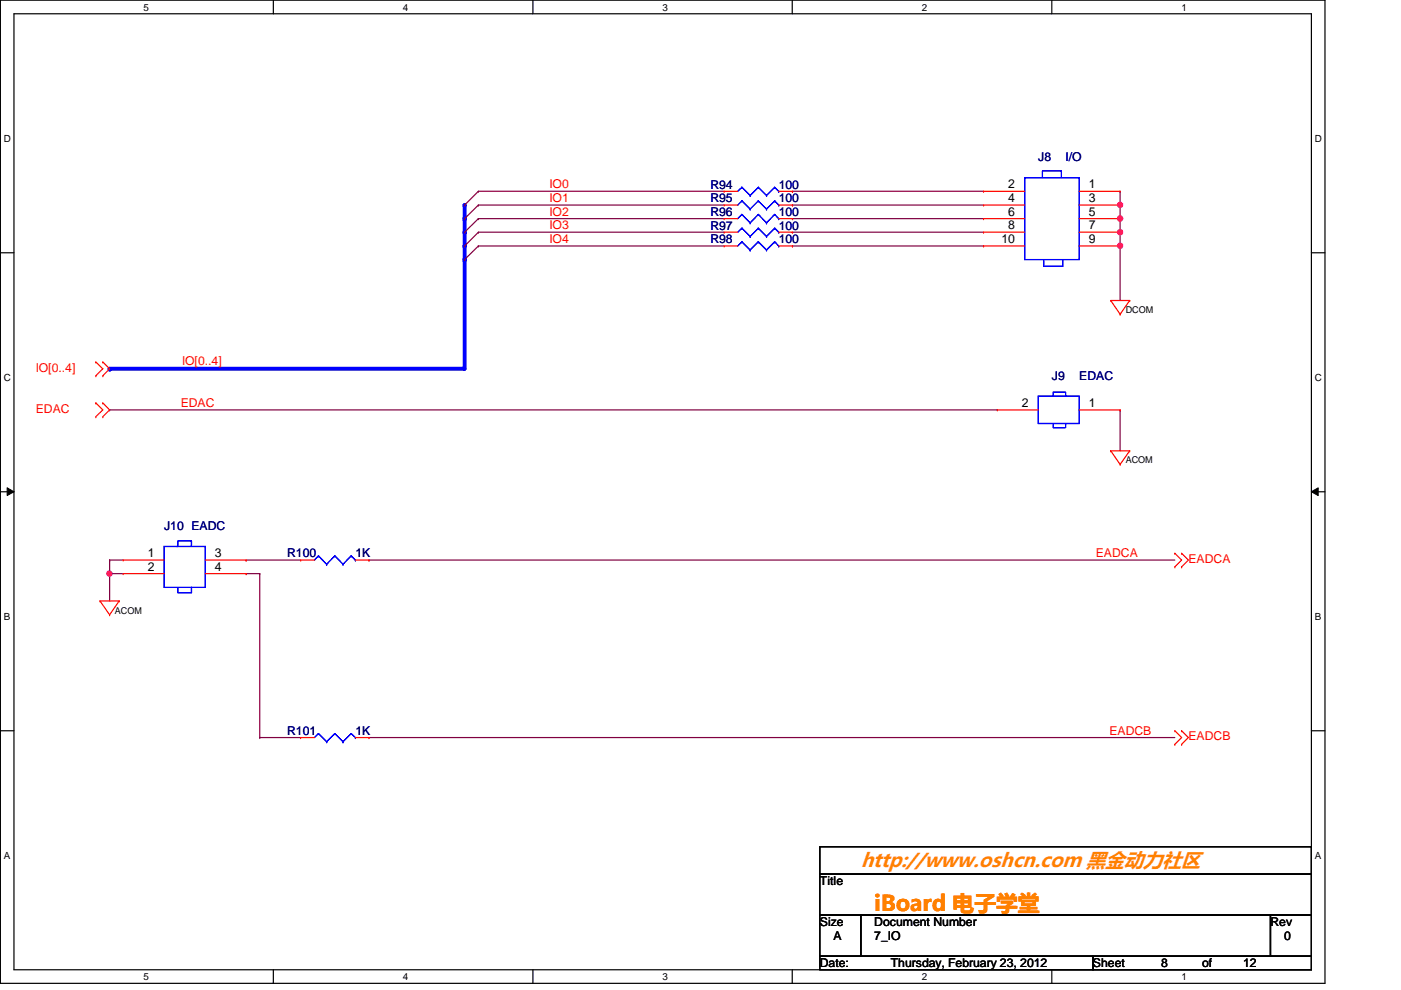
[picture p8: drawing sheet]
<svg xmlns="http://www.w3.org/2000/svg" width="297mm" height="210mm" viewBox="0 0 297 210" stroke-linecap="round" stroke-linejoin="round" font-family="sans-serif">
<path d="M.1 0h280.8v208.5h-280.8zM3 2.9h275v202.7h-275z" fill="none" stroke="#000" stroke-width=".25"/>
<g fill="#fff">
<path d="M30.4 .3h1.2v2.4h-1.2z"/>
<path d="M30.4 205.9h1.2v2.3h-1.2z"/>
</g>
<path d="M58 0v2.9M58 205.6v2.9" fill="none" stroke="#000" stroke-width=".25"/>
<g fill="#fff">
<path d="M85.4 .3h1.2v2.4h-1.2z"/>
<path d="M85.4 205.9h1.2v2.3h-1.2z"/>
</g>
<path d="M113 0v2.9M113 205.6v2.9" fill="none" stroke="#000" stroke-width=".25"/>
<g fill="#fff">
<path d="M140.5 .3h1.1v2.4h-1.1z"/>
<path d="M140.5 205.9h1.1v2.3h-1.1z"/>
</g>
<path d="M168 0v2.9M168 205.6v2.9" fill="none" stroke="#000" stroke-width=".25"/>
<g fill="#fff">
<path d="M195.4 .3h1.2v2.4h-1.2z"/>
<path d="M195.4 205.9h1.2v2.3h-1.2z"/>
</g>
<path d="M223 0v2.9M223 205.6v2.9" fill="none" stroke="#000" stroke-width=".25"/>
<g fill="#fff">
<path d="M250.5 .3h1.1v2.4h-1.1z"/>
<path d="M250.5 205.9h1.1v2.3h-1.1z"/>
<path d="M.8 28.2h1.5v2.4h-1.5z"/>
<path d="M278.8 28.2h1.4v2.4h-1.4z"/>
<path d="M.8 78.9h1.5v2.3h-1.5z"/>
<path d="M278.8 78.9h1.4v2.3h-1.4z"/>
</g>
<path d="M.1 53.6h2.9M278 53.6h2.9" fill="none" stroke="#000" stroke-width=".25"/>
<g fill="#fff">
<path d="M.8 129.6h1.4v2.3h-1.4z"/>
<path d="M278.8 129.6h1.3v2.3h-1.3z"/>
</g>
<path d="M.1 104.3h2.9M278 104.3h2.9" fill="none" stroke="#000" stroke-width=".25"/>
<path d="M1.5 103.4l1.5 .9-1.5 .8zM278 104.3l1.5-.9v1.7z" fill="#000"/>
<path d="M1.5 103.4l1.5 .9-1.5 .8zM278 104.3l1.5-.9v1.7z" fill="none" stroke="#000" stroke-width=".21"/>
<g fill="#fff">
<path d="M.8 180.3h1.4v2.3h-1.4z"/>
<path d="M278.8 180.3h1.3v2.3h-1.3z"/>
</g>
<path d="M.1 154.9h2.9M278 154.9h2.9" fill="none" stroke="#000" stroke-width=".25"/>
<g fill="none" stroke="#800040" stroke-width=".25">
<path d="M101.4 40.6h.1M101.4 43.5h.1M101.4 46.4h.1M101.4 49.2h.1M101.4 52.2h.1M101.4 40.6h52.1M101.4 43.5h52.1M101.4 46.4h52.1M101.4 49.2h52.1M101.4 52.2h52.1M237.5 86.9h.1M237.5 86.9v8.7"/>
<path d="M23.2 121.6h.1M23.2 121.6v5.8"/>
</g>
<circle cx="23.2" cy="121.6" r=".56" fill="#f0f"/>
<circle cx="23.2" cy="121.6" r=".56" fill="none" stroke="#f0f" stroke-width=".25"/>
<g fill="none" stroke="#800040" stroke-width=".25">
<path d="M168 40.6h.1M168 43.5h.1M168 46.4h.1M168 49.2h.1M168 52.2h.1M168 40.6h40.5M168 43.5h40.5M168 46.4h40.5M168 49.2h40.5M168 52.2h40.5M237.5 52.2h.1M237.5 52.2v11.5"/>
<path d="M23.2 86.9h.1M23.2 86.9h188.3M23.2 118.7h.1M23.2 118.7h2.9M23.2 118.7v2.9M52.2 118.7h.1M52.2 118.7h11.6M23.2 121.6h.1M23.2 121.6h2.9M52.2 121.6h.1M52.2 121.6h2.9M55.1 121.6h.1"/>
<path d="M55.1 121.6v34.8M55.1 156.4h.1M55.1 156.4h8.7"/>
</g>
<circle cx="237.5" cy="52.1" r=".56" fill="#f0f"/>
<circle cx="237.5" cy="52.1" r=".56" fill="none" stroke="#f0f" stroke-width=".25"/>
<path d="M98.5 43.5v2.9" fill="none" stroke="#00f" stroke-width=".85"/>
<circle cx="98.5" cy="43.5" r=".42" fill="#00f"/>
<path d="M98.5 55v23.2" fill="none" stroke="#00f" stroke-width=".85"/>
<circle cx="98.5" cy="55" r=".42" fill="#00f"/>
<path d="M98.5 49.2v3" fill="none" stroke="#00f" stroke-width=".85"/>
<circle cx="98.5" cy="49.2" r=".42" fill="#00f"/>
<path d="M98.5 52.2v2.8" fill="none" stroke="#00f" stroke-width=".85"/>
<circle cx="98.5" cy="52.2" r=".42" fill="#00f"/>
<path d="M98.5 46.4v2.8" fill="none" stroke="#00f" stroke-width=".85"/>
<circle cx="98.5" cy="46.4" r=".42" fill="#00f"/>
<path d="M23.2 78.2h75.3" fill="none" stroke="#00f" stroke-width=".85"/>
<circle cx="23.2" cy="78.2" r=".42" fill="#00f"/>
<path d="M237.5 43.5h.1M237.5 43.5v2.9M78.2 118.7h.1M78.2 118.7h170.9M78.2 156.4h.1M78.2 156.4h170.9" fill="none" stroke="#800040" stroke-width=".25"/>
<circle cx="237.5" cy="43.4" r=".56" fill="#f0f"/>
<circle cx="237.5" cy="43.4" r=".56" fill="none" stroke="#f0f" stroke-width=".25"/>
<path d="M237.5 46.4h.1M237.5 46.4v2.8" fill="none" stroke="#800040" stroke-width=".25"/>
<circle cx="237.5" cy="46.3" r=".56" fill="#f0f"/>
<circle cx="237.5" cy="46.3" r=".56" fill="none" stroke="#f0f" stroke-width=".25"/>
<path d="M237.5 49.2h.1M237.5 49.2v3" fill="none" stroke="#800040" stroke-width=".25"/>
<circle cx="237.5" cy="49.2" r=".56" fill="#f0f"/>
<circle cx="237.5" cy="49.2" r=".56" fill="none" stroke="#f0f" stroke-width=".25"/>
<path d="M98.5 43.5h.1M98.5 46.4h.1M98.5 49.2h.1M98.5 52.2h.1M98.5 55h.1M101.4 40.6l-2.9 2.9M101.4 43.5l-2.9 2.9M101.4 46.4l-2.9 2.8M101.4 49.2l-2.9 3M101.4 52.2l-2.9 2.8M237.5 40.6h.1M237.5 40.6v2.9" fill="none" stroke="#800040" stroke-width=".25"/>
<g fill="none" stroke="#f00" stroke-width=".25">
<path d="M153.5 52.2h.1M153.5 40.6h.1M153.5 43.5h.1M153.5 49.2h.1M153.5 46.4h.1M153.5 52.2h2.9M153.5 40.6h2.9M153.5 43.5h2.9M153.5 46.4h2.9M153.5 49.2h2.9M165.1 52.2h2.9M165.1 40.6h2.9"/>
<path d="M165.1 43.5h2.9M165.1 46.4h2.9M165.1 49.2h2.9M168 52.2h.1M168 40.6h.1M168 43.5h.1M168 49.2h.1M168 46.4h.1M208.5 40.6h.1M208.5 43.5h.1M208.5 46.4h.1M208.5 49.2h.1"/>
<path d="M208.5 52.2h.1M208.5 52.2h8.8M208.5 40.6h8.8M208.5 43.5h8.8M208.5 46.4h8.8M208.5 49.2h8.8M228.8 52.2h8.7M228.8 40.6h8.7M228.8 43.5h8.7M228.8 46.4h8.7M228.8 49.2h8.7M237.5 40.6h.1"/>
<path d="M237.5 43.5h.1M237.5 46.4h.1M237.5 49.2h.1M237.5 52.2h.1M20.3 76.8h.1M20.3 79.7h.1M20.3 76.8l1.5 1.4-1.5 1.5M21.8 79.7h.1M21.8 76.8h.1M21.8 76.8l1.4 1.4-1.4 1.5M235.5 63.7h.1M235.5 63.7l2 2.9"/>
<path d="M235.5 63.7h4M237.5 66.6h.1M239.5 63.7h.1M239.5 63.7l-2 2.9M20.3 85.4h.1M20.3 88.3h.1M20.3 85.4l1.5 1.5-1.5 1.4M21.8 88.3h.1M21.8 85.4h.1M21.8 85.4l1.4 1.5-1.4 1.4M211.5 86.9h.1M211.5 86.9h8.6"/>
<path d="M228.8 86.9h8.7M235.5 95.6h.1M235.5 95.6l2 2.9M235.5 95.6h4M237.5 98.5h.1M237.5 86.9h.1M239.5 95.6h.1M239.5 95.6l-2 2.9M26.1 118.7h.1M26.1 118.7h8.7M43.5 118.7h8.7M52.2 118.7h.1"/>
<path d="M63.8 118.7h.1M63.8 118.7h2.9M75.3 118.7h2.9M78.2 118.7h.1M249.1 117.3h.1M249.1 117.3l1.4 1.4-1.4 1.5M250.5 117.3h.1M250.5 117.3l1.5 1.4-1.5 1.5M21.2 127.4h.1M21.2 127.4l2 2.9M21.2 127.4h4.1M23.2 130.3h.1"/>
<path d="M25.3 127.4h.1M25.3 127.4l-2.1 2.9M26.1 121.6h.1M26.1 121.6h8.7M43.5 121.6h8.7M52.2 121.6h.1M249.1 120.2h.1M250.5 120.2h.1M63.8 156.4h.1M63.8 156.4h2.9M75.3 156.4h2.9M78.2 156.4h.1"/>
<path d="M249.1 157.8h.1M249.1 154.9h.1M249.1 154.9l1.4 1.5-1.4 1.4M250.5 157.8h.1M250.5 154.9h.1M250.5 154.9l1.5 1.5-1.5 1.4"/>
</g>
<path d="M173.8 179.5h104.2v5.8h-104.2zM173.8 185.3h104.2v8.7h-104.2zM173.8 194h8.7v8.7h-8.7zM182.5 194h86.9v8.7h-86.9zM269.4 194h8.6v8.7h-8.6zM173.8 202.7h57.9v2.9h-57.9zM231.7 202.7h46.3v2.9h-46.3z" fill="none" stroke="#000" stroke-width=".25"/>
<g fill="none" stroke="#00f" stroke-width=".25">
<path d="M157.3 39.7h.1M157.3 39.7l-.9 .9M157.3 39.7l1.7 1.7M160.8 39.7h.1M160.8 39.7l-1.8 1.7M160.8 39.7l1.7 1.7M164.2 39.7h.1M164.2 39.7l-1.7 1.7M164.2 39.7l.9 .9M217.3 37.7h11.5v17.3h-11.5zM221 37.7v-1.5h4v1.5M157.3 51.3h.1"/>
<path d="M157.3 42.6h.1M157.3 48.4h.1M157.3 45.5h.1M157.3 51.3l-.9 .9M157.3 51.3l1.7 1.7M157.3 42.6l-.9 .9M157.3 42.6l1.7 1.7M157.3 48.4l-.9 .8M157.3 48.4l1.7 1.7M157.3 45.5l-.9 .9M157.3 45.5l1.7 1.7M159 53h.1"/>
<path d="M159 41.4h.1M159 44.3h.1M159 50.1h.1M159 47.2h.1M160.8 51.3h.1M160.8 42.6h.1M160.8 48.4h.1M160.8 45.5h.1M160.8 51.3l-1.8 1.7M160.8 51.3l1.7 1.7M160.8 42.6l-1.8 1.7M160.8 42.6l1.7 1.7"/>
<path d="M160.8 48.4l-1.8 1.7M160.8 48.4l1.7 1.7M160.8 45.5l-1.8 1.7M160.8 45.5l1.7 1.7M162.5 53h.1M162.5 41.4h.1M162.5 44.3h.1M162.5 50.1h.1M162.5 47.2h.1M164.2 51.3h.1M164.2 42.6h.1M164.2 48.4h.1"/>
<path d="M164.2 45.5h.1M164.2 51.3l-1.7 1.7M164.2 51.3l.9 .9M164.2 42.6l-1.7 1.7M164.2 42.6l.9 .9M164.2 48.4l-1.7 1.7M164.2 48.4l.9 .8M164.2 45.5l-1.7 1.7M164.2 45.5l.9 .9M165.1 52.2h.1M165.1 40.6h.1M165.1 43.5h.1"/>
<path d="M165.1 49.2h.1M165.1 46.4h.1M221.3 55v1.5h4v-1.5M220.1 84h8.7v5.8h-8.7zM223.3 84v-.9h2.6v.9M223.3 89.8v.9h2.6v-.9M34.8 115.9h8.7v8.6h-8.7zM37.4 115.9h.3v-1.2h2.9v1.2M67.5 117.9h.1M67.5 117.9l-.8 .8M67.5 117.9l1.8 1.7M69.3 119.6h.1"/>
<path d="M71 117.9h.1M71 117.9l-1.7 1.7M71 117.9l1.7 1.7M72.7 119.6h.1M74.5 117.9h.1M74.5 117.9l-1.8 1.7M74.5 117.9l.8 .8M75.3 118.7h.1M37.7 124.5v1.2h2.9v-1.2M67.5 155.5h.1M67.5 155.5l-.8 .9M67.5 155.5l1.8 1.8"/>
<path d="M69.3 157.3h.1M71 155.5h.1M71 155.5l-1.7 1.8M71 155.5l1.7 1.8M72.7 157.3h.1M74.5 155.5h.1M74.5 155.5l-1.8 1.8M74.5 155.5l.8 .9M75.3 156.4h.1"/>
</g>
<circle cx="23.2" cy="121.6" r=".56" fill="#f0f"/>
<circle cx="23.2" cy="121.6" r=".56" fill="none" stroke="#f0f" stroke-width=".25"/>
<circle cx="237.5" cy="52.1" r=".56" fill="#f0f"/>
<circle cx="237.5" cy="52.1" r=".56" fill="none" stroke="#f0f" stroke-width=".25"/>
<circle cx="237.5" cy="43.4" r=".56" fill="#f0f"/>
<circle cx="237.5" cy="43.4" r=".56" fill="none" stroke="#f0f" stroke-width=".25"/>
<circle cx="237.5" cy="46.3" r=".56" fill="#f0f"/>
<circle cx="237.5" cy="46.3" r=".56" fill="none" stroke="#f0f" stroke-width=".25"/>
<circle cx="237.5" cy="49.2" r=".56" fill="#f0f"/>
<circle cx="237.5" cy="49.2" r=".56" fill="none" stroke="#f0f" stroke-width=".25"/>
<text font-size="4.6" fill="#ff8000" x="185.4" y="193.1">iBoard 电子学堂</text>
<text font-size="4.3" fill="#ff8000" x="182.5" y="183.8">http://www.oshcn.com 黑金动力社区</text>
<g font-size="2.6" fill="#000080">
<text x="220.1" y="34.2">J8</text>
<text x="225.9" y="34.2">I/O</text>
<text x="150.6" y="40">R94</text>
<text x="165.1" y="40">100</text>
<text x="150.6" y="42.9">R95</text>
<text x="150.6" y="45.8">R96</text>
<text x="165.1" y="42.9">100</text>
<text x="165.1" y="45.8">100</text>
<text x="150.6" y="51.6">R98</text>
<text x="150.6" y="48.7">R97</text>
<text x="165.1" y="51.6">100</text>
<text x="165.1" y="48.7">100</text>
<text x="223" y="80.5">J9</text>
<text x="228.8" y="80.5">EDAC</text>
<text x="34.8" y="112.4">J10 EADC</text>
<text x="60.9" y="118.2">R100</text>
<text x="75.4" y="118.2">1K</text>
<text x="60.9" y="155.8">R101</text>
<text x="75.4" y="155.8">1K</text>
</g>
<g font-size="2.6" fill="#f00">
<text x="116.5" y="40">IO0</text>
<text x="116.5" y="42.9">IO1</text>
<text x="116.5" y="45.8">IO2</text>
<text x="116.5" y="48.6">IO3</text>
<text x="116.5" y="51.6">IO4</text>
<text x="38.6" y="77.3">IO[0..4]</text>
<text x="7.6" y="78.8">IO[0..4]</text>
<text x="7.6" y="87.5">EDAC</text>
<text x="38.3" y="86.3">EDAC</text>
<text x="232.3" y="118.2">EADCA</text>
<text x="252" y="119.3">EADCA</text>
<text x="235.2" y="155.8">EADCB</text>
<text x="252" y="157">EADCB</text>
</g>
<g font-size="2.6">
<text x="213.8" y="39.9">2</text>
<text x="230.8" y="39.9">1</text>
<text x="213.8" y="42.8">4</text>
<text x="213.8" y="45.7">6</text>
<text x="230.8" y="42.8">3</text>
<text x="230.8" y="45.7">5</text>
<text x="212.3" y="51.5">10</text>
<text x="213.8" y="48.6">8</text>
<text x="230.8" y="48.6">7</text>
<text x="230.8" y="51.5">9</text>
<text x="216.7" y="86.3">2</text>
<text x="230.8" y="86.3">1</text>
<text x="31.3" y="118.1">1</text>
<text x="45.5" y="118.1">3</text>
<text x="31.3" y="121">2</text>
<text x="45.5" y="121">4</text>
<text x="173.8" y="187.7">Title</text>
<text x="173.8" y="196.3">Size</text>
<text x="185.4" y="196.3">Document Number</text>
<text x="269.4" y="196.3">Rev</text>
<text x="176.7" y="199.3">A</text>
<text x="185.4" y="199.3">7_IO</text>
<text x="272.2" y="199.3">0</text>
<text x="173.8" y="205.1">Date:</text>
<text x="188.8" y="205.1">Thursday, February 23, 2012</text>
<text x="231.7" y="205.1">Sheet</text>
<text x="246.2" y="205.1">8</text>
<text x="254.9" y="205.1">of</text>
<text x="263.6" y="205.1">12</text>
</g>
<g font-size="2.1">
<text x="30.4" y="2.2">5</text>
<text x="85.4" y="2.2">4</text>
<text x="140.5" y="2.2">3</text>
<text x="195.4" y="2.2">2</text>
<text x="250.5" y="2.2">1</text>
<text x=".8" y="30.1">D</text>
<text x="278.8" y="30.1">D</text>
<text x=".8" y="80.8">C</text>
<text x="278.8" y="80.8">C</text>
<text x=".8" y="131.5">B</text>
<text x="278.8" y="131.5">B</text>
<text x=".8" y="182.2">A</text>
<text x="278.8" y="182.2">A</text>
<text x="30.4" y="207.8">5</text>
<text x="85.4" y="207.8">4</text>
<text x="140.5" y="207.8">3</text>
<text x="195.4" y="207.8">2</text>
<text x="250.5" y="207.8">1</text>
</g>
<g font-size="2">
<text x="238.7" y="66.4">DCOM</text>
<text x="238.7" y="98.3">ACOM</text>
<text x="24.4" y="130.1">ACOM</text>
</g>
</svg>
